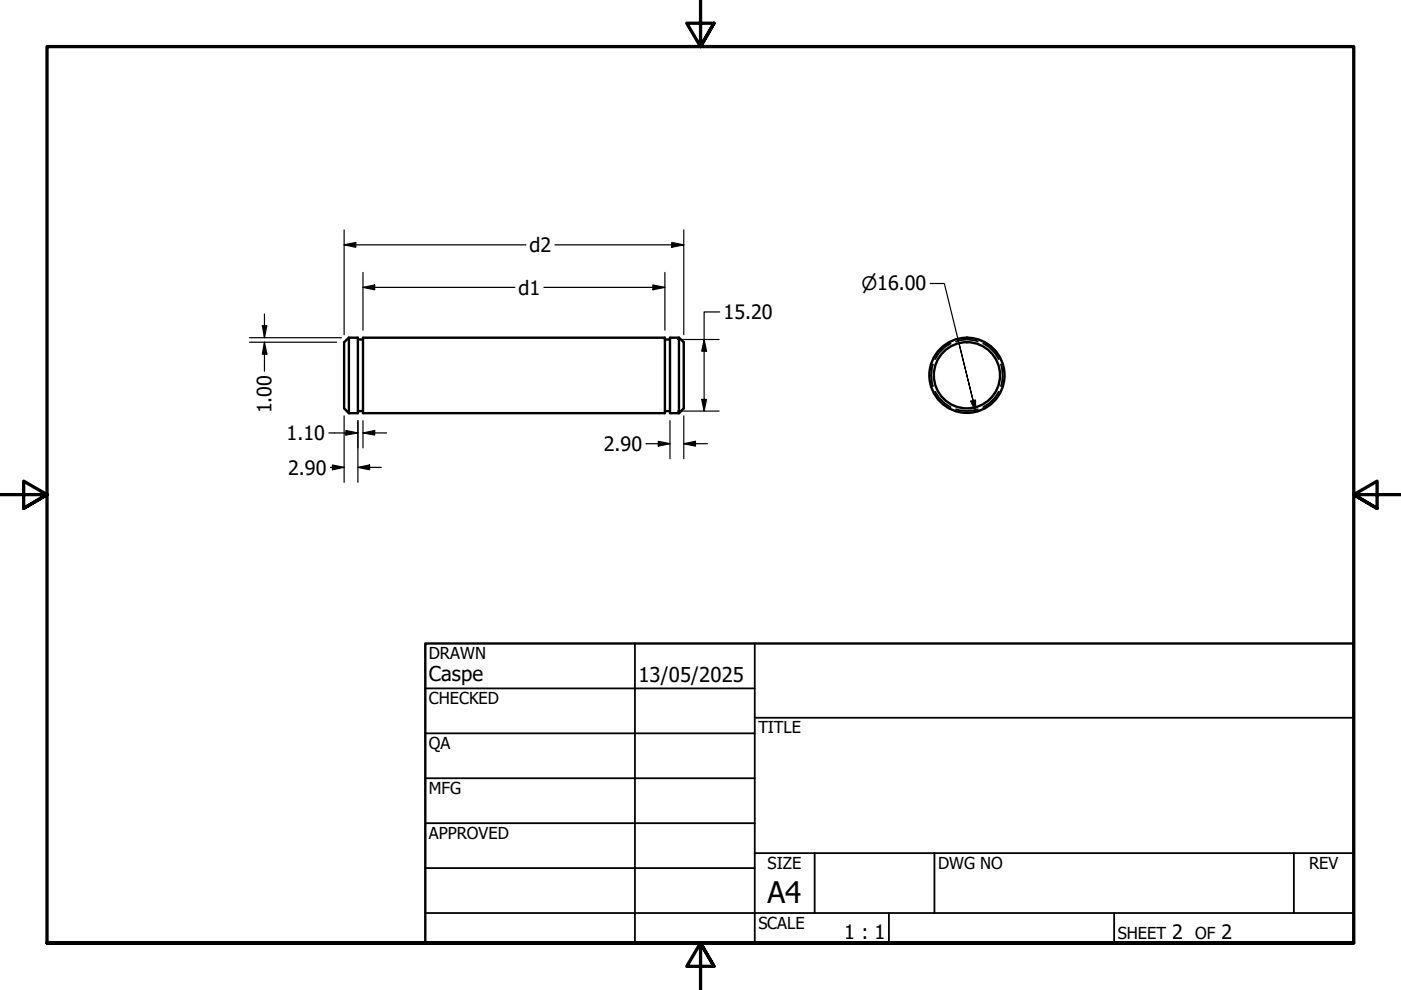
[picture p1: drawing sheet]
<svg xmlns="http://www.w3.org/2000/svg" width="297mm" height="210mm" viewBox="0 0 297 210" stroke-linecap="round" stroke-linejoin="round" font-family="sans-serif">
<!-- layer: Visible (ANSI) -->
<g fill="none" stroke="#000" stroke-width=".51">
<path d="M74 71.6l-1 1v14l1 1M74 71.6v16M74 71.6h1.9v16h-1.9M75.9 72h1.1M77 71.6h64v16h-64zM141 72h1M144 71.6v16M144 71.6l1 1v14l-1 1M144 71.6h-2v16h2M75.9 87.2h1.1M141 87.2h1"/>
<circle cx="205" cy="79.6" r="7"/>
<circle cx="205" cy="79.6" r="8"/>
</g>
<!-- layer: Hidden (ANSI) -->
<path d="M197.8 77.3a7.2 7.2 0 0 0 0 4.6M201.5 72.8l-1.2 .8-1.2 1.2-.9 1.4M202.7 72.4a6.3 6.3 0 0 1 4.6 0M208.5 72.8l1.2 .8 1.2 1.2 .9 1.4M212.2 77.3a7.2 7.2 0 0 1 0 4.6M198.2 83l.9 1.3 1.2 1.2 1.2 .8M202.7 86.8a7.2 7.2 0 0 0 4.6 0M211.8 83l-.9 1.3-1.2 1.2-1.2 .8" fill="none" stroke="#000" stroke-width=".38"/>
<!-- layer: Border (ANSI) -->
<path d="M148.5 -.1v10l-2.9-5h5.8l-2.9 5 2.9-5M0 104.9h10l-5-2.9v5.8l5-2.9-5 2.9M297 104.9h-10l5-2.9v5.8l-5-2.9 5 2.9M10 199.9v-190h277v190h-277h277M151.4 204.9l-2.9-5 2.9 5h-5.8l2.9-5v10" fill="none" stroke="#000" stroke-width=".7"/>
<!-- layer: Title (ANSI) -->
<g fill="none" stroke="#000" stroke-width=".38">
<path d="M134.6 136.4v63.5M160 136.4v63.5M90.2 146h69.8M90.2 155.5h69.8M160 152.2h127M90.2 165h69.8M90.2 174.5h69.8M90.2 193.6h196.8M90.2 184.1h69.8M160 180.9h127M172.7 180.9v12.7M188.5 193.6v6.3"/>
<path d="M198.1 180.9v12.7M236.2 193.6v6.3M274.3 180.9v12.7"/>
</g>
<path d="M90.2 136.4h196.8v63.5h-196.8z" fill="none" stroke="#000" stroke-width=".51"/>
<!-- layer: Dimension (ANSI) -->
<g fill="none" stroke="#000" stroke-width=".25">
<path d="M73 51.9l2.4-.5v1zM73 48.7v22.3M73 51.9h38.5M77 57.8v12.2M117.7 51.9h27.3M141 57.8v12.2M142.4 51.4l2.6 .5-2.6 .5zM145 48.7v22.3M52.9 72.6h18.5M52.9 71.6h19.5M55.6 69.1h1l-.5 2.5zM56.1 72.6l.5 2.5h-1z"/>
<path d="M56.1 66.6v5M56.1 72.6v6.1M77 60.9l2.4-.5v1zM77 60.9h32.2M115.3 60.9h25.7M138.4 60.4l2.6 .5-2.6 .5zM143.6 72h8.9M149.3 72l.5 2.5h-1zM152.6 66.1h-3.3v21.1M197.2 60.1h3l6.1 24.8-3.2-13.1M69.7 91.8h6.2M70 99.1h3"/>
<path d="M70.5 98.6l2.5 .5-2.5 .5zM73 88.2v14.1M73.3 91.3l2.6 .5-2.6 .4zM75.9 99.1l2.5-.5v1zM75.9 89.2v13.1M75.9 99.1h4.9M77 91.8l2.4-.5v.9zM77 91.8h5M77 89.2v5.8M137 94.1h5M139.6 93.6l2.4 .5-2.4 .5zM142 89.2v8.1"/>
<path d="M143.6 87.2h8.9M145 94.1l2.4-.5v1zM145 94.1h5M145 88.2v9.1M148.8 84.7h1l-.5 2.5zM205.8 85.1l1-.3 .1 2.5zM206.3 84.9l.6 2.4"/>
</g>
<g fill="#000">
<path d="M73 51.9l2.4-.5v1zM142.4 51.4l2.6 .5-2.6 .5zM55.6 69.1h1l-.5 2.5zM56.1 72.6l.5 2.5h-1zM77 60.9l2.4-.5v1zM138.4 60.4l2.6 .5-2.6 .5zM149.3 72l.5 2.5h-1zM70.5 98.6l2.5 .5-2.5 .5zM73.3 91.3l2.6 .5-2.6 .4zM75.9 99.1l2.5-.5v1zM77 91.8l2.4-.5v.9zM139.6 93.6l2.4 .5-2.4 .5z"/>
<path d="M145 94.1l2.4-.5v1zM148.8 84.7h1l-.5 2.5zM205.8 85.1l1-.3 .1 2.5z"/>
</g>
<text font-size="6.3" x="162.8" y="191.4">A4</text>
<g font-size="4.3">
<text x="90.9" y="144.3">Caspe</text>
<text x="135.4" y="144.5">13/05/2025</text>
</g>
<g font-size="4.2">
<text x="112.3" y="53.4">d2</text>
<text x="109.9" y="62.5">d1</text>
<text x="153.4" y="67.7">15.20</text>
<text x="57.6" y="87.7" transform="rotate(-90 57.6 87.7)">1.00</text>
<text x="60.8" y="93.3">1.10</text>
<text x="128" y="95.6">2.90</text>
<text x="61.1" y="100.6">2.90</text>
<text x="179" y="199.2">1 : 1</text>
<text x="248.5" y="199.1">2</text>
<text x="259" y="199.1">2</text>
</g>
<text font-size="3.9" x="182.6" y="61.6">⌀16.00</text>
<g font-size="3.5">
<text x="90.9" y="139.7">DRAWN</text>
<text x="90.9" y="149.3">CHECKED</text>
<text x="160.8" y="155.5">TITLE</text>
<text x="90.9" y="158.8">QA</text>
<text x="90.9" y="168.3">MFG</text>
<text x="90.9" y="177.8">APPROVED</text>
<text x="162.8" y="184.2">SIZE</text>
<text x="198.9" y="184.2">DWG NO</text>
<text x="277.6" y="184.2">REV</text>
<text x="160.8" y="196.9">SCALE</text>
<text x="237" y="199.1">SHEET</text>
<text x="253.4" y="199.1">OF</text>
</g>
</svg>
